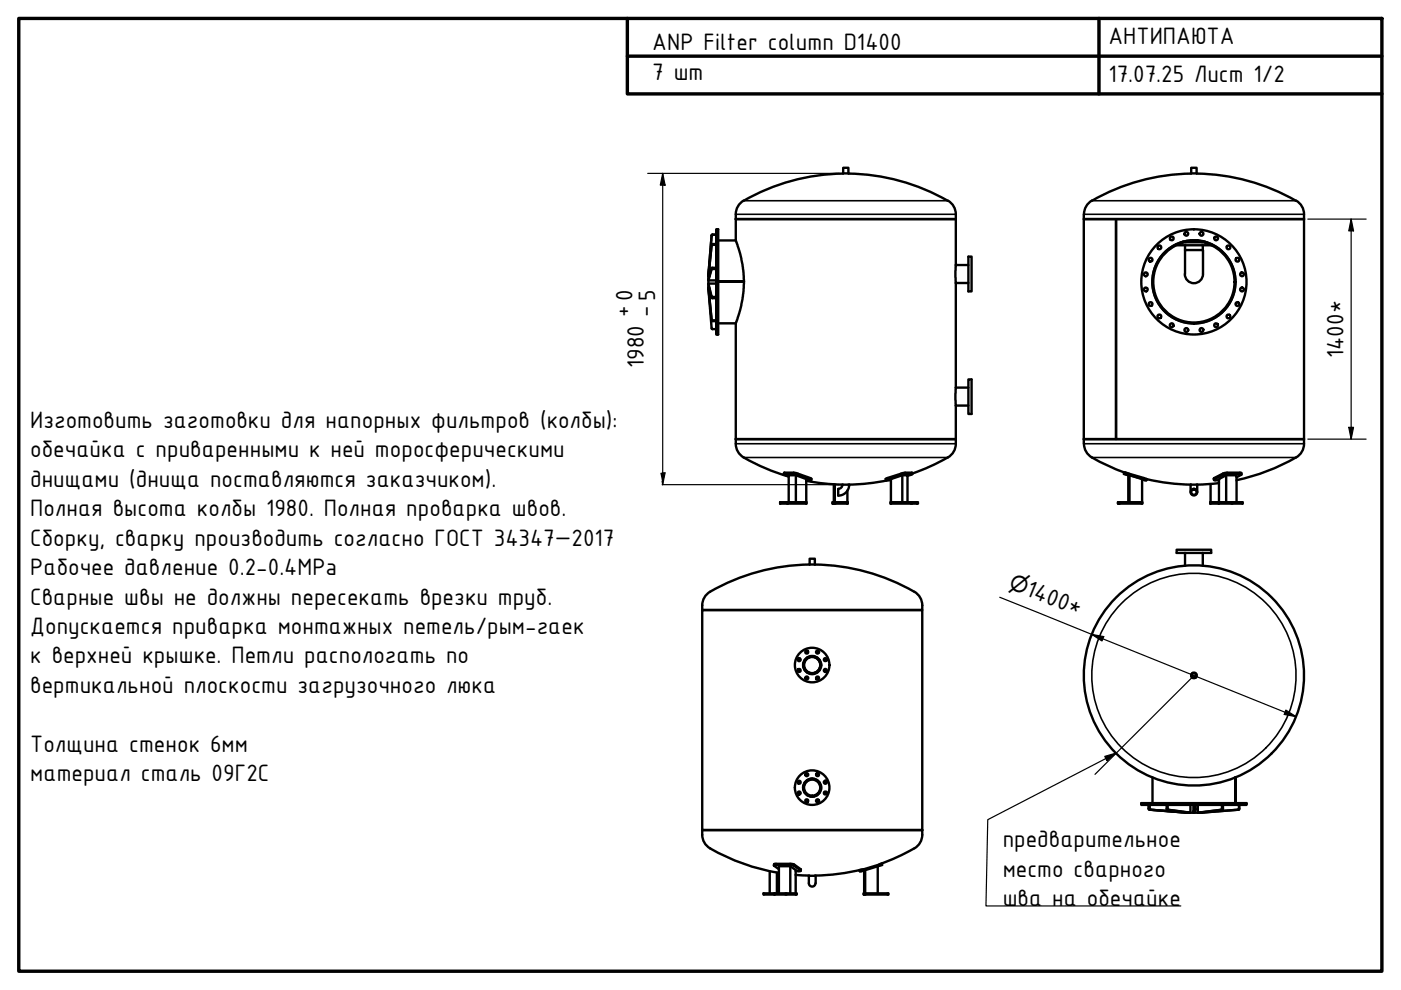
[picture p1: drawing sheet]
<svg xmlns="http://www.w3.org/2000/svg" width="297mm" height="210mm" viewBox="0 0 297 210" stroke-linecap="round" stroke-linejoin="round" font-family="sans-serif">
<!-- layer: Visible (ISO) -->
<g fill="none" stroke="#000" stroke-width=".51">
<path d="M178.8 36.8v-1.2h1.1v1.2M179.9 36.8a43.5 43.5 0 0 1 21.1 5.8M179.9 36.8a44.1 44.1 0 0 0-22.2 5.8M252.5 36.8a43.5 43.5 0 0 0-21 5.8M252.6 35.6h1.1v1.2h-1.1zM253.7 36.8a43.5 43.5 0 0 1 21.1 5.8M150.2 58.3v.2M150.4 58.6h-.2v.6M150.9 50l-.7 8.3M151.8 48.6h.3v22.3h-.3zM151.8 57h-.9l-.7 2.5v-.3M151.8 56.8h-.9l-.7 2.4"/>
<path d="M151.8 59.5h-1.6v.9l.7 2.8h.9M151.8 49.8h-.8l-.1 .2M151.8 51.9l-.9 .1-.7 6.6v-.1M151.8 51.7l-.9 .1-.7 6.7M152.1 48.6h.2v22.3h-.2zM152.3 59.7h5.4M152.3 51h3.7M156 46.5h46.6M157.7 42.5a3.3 3.3 0 0 0-1.7 2.9v5.6l1.2 3.8 .5 4.5-.1 2.8-.4 2.6-1.2 3.8v25.6a3.3 3.3 0 0 0 1.7 2.9M201 42.5a3.3 3.3 0 0 1 1.6 2.9v10.8M202.6 56.2v3.8M202.6 56.2h2.7"/>
<path d="M205.3 54.4h.7v7.4h-.7zM229.8 46.5h6.8v46.6h-6.8zM229.8 45.4v1.1h46.7M231.5 42.5a3.3 3.3 0 0 0-1.7 2.9M236.6 46.5v46.6h39.9a3.7 3.7 0 0 1-1.7 3.9M249.5 52h7.3M249.5 51.7v.1M250.4 51.4h.2M250.8 51.2h.1M251.2 58.1v-5.1h3.9v5.1a1.93 1.93 0 0 1-2 1.9 1.93 1.93 0 0 1-1.9-1.9M251.2 52v1M251.3 51.4h3.6"/>
<path d="M251.9 51.2h2.4M253.8 51.2h.1M253.8 50.9v.1M255 52v1M255.4 51.2h.1M255.7 51.4h.1M256.8 51.7v.1M261.7 59.8a8.6 8.6 0 0 0-12.5-7.7 8.6 8.6 0 0 0-1 14.7 8.6 8.6 0 0 0 13.5-5.9v-1.1M261.9 59.7h-.2h.2M261.9 59.8a8.8 8.8 0 0 0-12.8-7.8 8.8 8.8 0 0 0-1 15 8.8 8.8 0 0 0 13.7-6l.1-1.2M274.8 42.5a3.6 3.6 0 0 1 1.7 4M276.5 46.5v46.6h-46.7"/>
<path d="M150.2 60.4l.7 7.6 .9 .1M150.2 61.1v.2M150.2 61.3h.1M150.2 61.3l.7 8.4 .9 .1M150.3 60.9h-.1l.7 6.9 .9 .1M151.8 60.1h-1.6l.7 2.8 .9 .1M152.3 68.6h3.7M202.6 60v22.2M202.6 60h2.7M156 93.1h46.6M157.6 97a43.5 43.5 0 0 0 9.6 4M201 97l-3.3 1.7-4.3 1.7"/>
<path d="M202.6 82.2v3.8M202.6 86v8.1a3.3 3.3 0 0 1-1.6 2.9M202.6 82.2h2.7M202.6 86h2.7M205.3 80.4h.7v7.4h-.7zM229.8 93.1v1M229.8 94.1a3.6 3.6 0 0 0 2.4 3.3l3.1 1.5 3.2 1.3M274.8 97a43.5 43.5 0 0 1-12.6 4.8M165.4 106.5h5.6v.3h-5.6zM166.2 100.5v-.3l2.7 .1 2.9 1.1 .2 .1v.3M167.2 101l-1-.5h2.3l3.5 1.3h-1.1M167.2 106.5v-5.7h1.5l2.2 .8v4.9"/>
<path d="M168.7 100.8v5.7M170.9 101.9l3.5 .6 4.3 .3M171.7 119.7v-1.2h1.1v1.2M176.5 106.5h3.2v.3h-3.2zM176.8 102.7v3.8M177 102.7v3.8M178.6 102.8h1.4a2.31 2.31 0 0 1-2.3 2.3v-1.5a.87 .87 0 0 0 .9-.8zM179.7 104v2.5M188.3 101.8a43.5 43.5 0 0 1-8.4 1M188.8 106.5h5.6v.3h-5.6zM188.9 106.5v-4.9l2.4-.8h1.1v5.7M191.3 100.8v5.7"/>
<path d="M192.4 100.9l1-.4h-1.5l-4.1 1.3h1.1M193.4 100.5v-.3l-2.1 .1-3.5 1.2v.3M237 106.5h5.2v.3h-5.2zM238.3 100.5l4.7 1.3-.9-.1M238.3 100.5l.1-.3 .7 .1 4 1.2v.3M238.3 100.5l.9 .3M239.2 100.8l2.9 .8v4.9M239.2 100.8v5.7M239.5 100.8v5.7M243.1 101.6a43.5 43.5 0 0 0 9.4 1.2M249.5 116.6h7.3v.6h-7.3zM251.2 117.2v2.7"/>
<path d="M252.4 104.4v-1.6h1.4v1.6M255 117.2v2.7M256.6 106.5h6.8v.3h-6.8zM256.7 102.6v3.9M258.4 106.5v.3M258.4 102.4l-4.7 .4M258.4 106.5v-4.9l1.6-.8h2.2v5.7M260 100.8v5.7M262.2 101.2l1-.6v-.1h-3.4l-2.4 1.2 .1 .1h.9M263.2 100.6l-.1-.4-3.6 .1-2.1 1.1v.3M193.9 125.5a3.6 3.6 0 0 1 1.6 3.8h-46.6a4 4 0 0 1 2.9-4.5 43.4 43.4 0 0 1 42 .7M148.9 177v-1h46.6v-46.7h-46.6v46.7h46.6v1"/>
<path d="M148.9 177a3.7 3.7 0 0 0 2.8 3.5 43.5 43.5 0 0 0 13.4 4.6M193.8 179.9l-4 2-3.3 1.3M195.5 177a3.3 3.3 0 0 1-1.6 2.9M242 170.4h22.3v.3h-22.3zM242 170.3h22.3v.1h-22.3zM243.5 170.7l.1 1 8.1 .6M243.7 170.7v.9l.1 .1M243.8 170.7v.9l.1 .1 7.8 .6M244.3 164.8v5.5M247.4 170.7v1l4.8 .6M247.6 170.7v1l4.8 .6h-.2M251.6 172.3h.1"/>
<path d="M251.8 172.3h.4M252.4 170.7v1.6h.9l.2-1.6M253 170.7v1.6l.2-.6v-1M254 170.7v1.6l5-.6 .1-1M254.2 172.3h.4M259.3 170.7l-.1 1-5.9 .6M261.9 164.8v5.5v-5.5M262.7 170.7v.8l-.1 .2-8 .6M262.8 170.7v.8l-.2 .2-8 .6M163.2 184.7v4.7M164.1 183.5l.1-.4 3.9 .1 1.7 1.1v.3M164.2 189.4v.3"/>
<path d="M164.7 185v4.4M165.1 184.3l-1-.9h4l1.7 1.1-.2 .2h-.9M165.1 189.4v-5.7h2.5l1.1 .8v5.2h-6.8v-.3h6.8M167.6 183.7v5.7M168.7 185.5l2.9 .1M172.9 187.3v-1.6h-1.4v1.6a.7 .7 0 0 0 .7 .7 .7 .7 0 0 0 .7-.7M182.2 184.5l.1 .2 1-.2M182.8 184.3a43.5 43.5 0 0 1-10 1.3M183.1 189.4h5.2v.3h-5.2zM183.2 184.5v4.9M183.4 184.5v4.9M186.1 183.7v5.7"/>
<path d="M186.9 183.1h.1M186.9 183.1l.1 .3-3.7 1.1M186.9 183.1l-4.6 1.4"/>
<circle cx="242.9" cy="58.2" r=".4"/>
<circle cx="243.9" cy="55.1" r=".4"/>
<circle cx="245.8" cy="52.4" r=".4"/>
<circle cx="248.4" cy="50.5" r=".4"/>
<circle cx="251.5" cy="49.6" r=".4"/>
<circle cx="253.1" cy="59.8" r="11.2"/>
<circle cx="253.1" cy="59.8" r="8.8"/>
<circle cx="254.7" cy="49.6" r=".4"/>
<circle cx="257.8" cy="50.5" r=".4"/>
<circle cx="260.5" cy="52.4" r=".4"/>
<circle cx="262.4" cy="55.1" r=".4"/>
<circle cx="263.3" cy="58.2" r=".4"/>
<circle cx="242.9" cy="61.4" r=".4"/>
<circle cx="243.9" cy="64.5" r=".4"/>
<circle cx="245.8" cy="67.1" r=".4"/>
<circle cx="248.4" cy="69" r=".4"/>
<circle cx="251.5" cy="70" r=".4"/>
<circle cx="254.7" cy="70" r=".4"/>
<circle cx="257.8" cy="69" r=".4"/>
<circle cx="260.5" cy="67.1" r=".4"/>
<circle cx="262.4" cy="64.5" r=".4"/>
<circle cx="263.3" cy="61.4" r=".4"/>
<circle cx="253.1" cy="104.3" r=".7"/>
<circle cx="253.1" cy="104.3" r=".57"/>
<circle cx="169.4" cy="139.9" r=".32"/>
<circle cx="171" cy="138.3" r=".32"/>
<circle cx="173.3" cy="138.3" r=".32"/>
<circle cx="175" cy="139.9" r=".32"/>
<circle cx="169.4" cy="142.1" r=".32"/>
<circle cx="171" cy="143.8" r=".32"/>
<circle cx="172.2" cy="141" r="3.7"/>
<circle cx="172.2" cy="141" r="1.93"/>
<circle cx="172.2" cy="141" r="1.71"/>
<circle cx="172.2" cy="141" r="1.76"/>
<circle cx="172.2" cy="141" r="1.88"/>
<circle cx="173.3" cy="143.8" r=".32"/>
<circle cx="175" cy="142.1" r=".32"/>
<circle cx="253.1" cy="143.2" r="23.3"/>
<circle cx="253.1" cy="143.2" r=".57"/>
<circle cx="253.1" cy="143.2" r=".49"/>
<circle cx="169.4" cy="168.1" r=".32"/>
<circle cx="169.4" cy="165.9" r=".32"/>
<circle cx="171" cy="169.8" r=".32"/>
<circle cx="171" cy="164.2" r=".32"/>
<circle cx="172.2" cy="167" r="1.71"/>
<circle cx="172.2" cy="167" r="1.88"/>
<circle cx="172.2" cy="167" r="1.8"/>
<circle cx="172.2" cy="167" r="1.93"/>
<circle cx="172.2" cy="167" r="3.7"/>
<circle cx="173.3" cy="169.8" r=".32"/>
<circle cx="173.3" cy="164.2" r=".32"/>
<circle cx="175" cy="168.1" r=".32"/>
<circle cx="175" cy="165.9" r=".32"/>
</g>
<!-- layer: Visible Narrow (ISO) -->
<g fill="none" stroke="#000" stroke-width=".34">
<path d="M150.9 51.9v.1M150.9 56.8v.3M151 51.7v.2M151 56.8v.2M156 45.4h46.6M157.6 42.6h43.4M229.8 45.4h46.7M231.5 42.6h43.3M251.5 51.1h.1M252.4 51.2h.1M252.5 50.9v.1M252.5 51.2h.1"/>
<path d="M254.8 51.1h.1M150.9 62.9v.2M150.9 67.7v.2M151 63v.2M151 67.9v.2M156 94.1h46.6M157.6 97h43.4M229.8 94.1h46.7M231.5 97h43.3M165.4 106.5v.3M166.4 100.2l-.1 .3M166.9 106.5v.3"/>
<path d="M167.1 106.5v.3M168.3 100.2l-.1 .3M169.2 100.4l-.1 .3M170.9 106.5v.3M171.8 101.4l-.1 .2M176.5 106.5v.3M176.9 106.5v.3M177.1 106.5v.3M179.6 106.5v.3M188.1 101.4l.1 .2M188.9 106.5v.3M191.1 100.4v.3"/>
<path d="M191.9 100.2l.1 .3M193.1 106.5v.3M193.3 100.2l.1 .3M193.4 106.5v.3M194.4 106.5v.3M237 106.5v.3M237.2 106.5v.3M237.4 106.5v.3M238.4 100.2l-.1 .3M238.7 100.2l-.1 .3M239.4 100.4l-.1 .3M242.1 106.5v.3"/>
<path d="M242.6 101.4l-.1 .2M256.7 106.5v.3M257.4 101.4l.1 .2M258.4 106.5v.3M259.2 100.4l.1 .3M260.2 100.2v.3M261.1 106.5v.3M261.3 106.5v.3M262.9 100.2v.3M263.4 106.5v.3M243.7 171.5h.1M243.8 171.7h.1"/>
<path d="M247.4 171.5h.2M247.4 171.7h.2M253.2 171.5h.3M253.2 171.7h.3M259 171.7h.2M259.1 171.5h.2M262.5 171.7h.1M262.7 171.5h.1"/>
<circle cx="253.1" cy="143.2" r="21.7"/>
</g>
<!-- layer: Visible (ISO) -->
<g fill="#000">
<circle cx="251.5" cy="51.1" r=".25"/>
<circle cx="253.9" cy="51" r=".25"/>
<circle cx="254.8" cy="51.1" r=".25"/>
<circle cx="256.8" cy="52" r=".25"/>
<circle cx="150.2" cy="61.3" r=".25"/>
<circle cx="176.5" cy="106.5" r=".25"/>
<circle cx="176.5" cy="106.8" r=".25"/>
<circle cx="194.4" cy="106.5" r=".25"/>
<circle cx="194.4" cy="106.8" r=".25"/>
<circle cx="237" cy="106.5" r=".25"/>
<circle cx="237" cy="106.8" r=".25"/>
<circle cx="238.4" cy="100.2" r=".25"/>
<circle cx="251.6" cy="172.3" r=".25"/>
<circle cx="254.6" cy="172.3" r=".25"/>
<circle cx="168.7" cy="189.7" r=".25"/>
<circle cx="168.7" cy="189.4" r=".25"/>
<circle cx="182.3" cy="184.7" r=".25"/>
<circle cx="183.1" cy="189.7" r=".25"/>
<circle cx="183.1" cy="189.4" r=".25"/>
</g>
<!-- layer: Visible Narrow (ISO) -->
<g fill="#000">
<circle cx="150.9" cy="50" r=".17"/>
<circle cx="151" cy="49.8" r=".17"/>
<circle cx="252.4" cy="51" r=".17"/>
</g>
<!-- layer: Border (ISO) -->
<path d="M4 3.9h289v202h-289zM133 3.9v16h160M133 11.9h160M233 3.9v16" fill="none" stroke="#000" stroke-width=".72"/>
<!-- layer: Sketch Geometry (ISO) -->
<path d="M253.2 143.2l-21 21" fill="none" stroke="#000" stroke-width=".25"/>
<!-- layer: Dimension (ISO) -->
<g fill="none" stroke="#000" stroke-width=".25">
<path d="M137.3 36.8h40.6M140.5 36.8l.5 2.5h-1zM140.5 36.8v66M277.3 46.5h12.3M286.5 46.5l.5 2.5h-1zM286.5 46.5v46.6M277.3 93.1h12.3M286 90.6h1l-.5 2.5zM140.4 100.3h.6l-.5 2.5M140.4 102l.1 .8M140.4 102.8h37.4M212 126.6l62.8 25.3"/>
<path d="M231.5 134.5l2.5 .5-.4 .9zM272.6 150.6l2.2 1.3-2.5-.4z"/>
</g>
<path d="M140.5 36.8l.5 2.5h-1zM286.5 46.5l.5 2.5h-1zM286 90.6h1l-.5 2.5zM140 100.3h1l-.5 2.5zM231.5 134.5l2.5 .5-.4 .9zM272.6 150.6l2.2 1.3-2.5-.4z" fill="#000"/>
<!-- layer: Symbol (ISO) -->
<path d="M236.7 159.7l-27.3 14.1-.4 18.3h41.4M234.2 160.4l2.5-.7-2 1.6z" fill="none" stroke="#000" stroke-width=".25"/>
<path d="M234.2 160.4l2.5-.7-2 1.6z" fill="#000"/>
<g font-size="5.4">
<text x="138.3" y="10.6">ANP Filter column D1400</text>
<text x="235" y="9.4">АНТИПАЮТА</text>
<text x="138.3" y="16.9">7 шт</text>
<text x="235" y="17.4">17.07.25 Лист 1/2</text>
<text x="133.6" y="67.2" transform="rotate(-90 133.6 67.2)">+0</text>
<text x="138.2" y="67.2" transform="rotate(-90 138.2 67.2)">-5</text>
<text x="284.9" y="75.9" transform="rotate(-90 284.9 75.9)">1400*</text>
<text x="136.5" y="78.1" transform="rotate(-90 136.5 78.1)">1980</text>
<text x="6.4" y="90.8">Изготовить заготовки для напорных фильтров (колбы):</text>
<text x="6.4" y="97">обечайка с приваренными к ней торосферическими</text>
<text x="6.4" y="103.3">днищами (днища поставляются заказчиком).</text>
<text x="6.4" y="109.5">Полная высота колбы 1980. Полная проварка швов.</text>
<text x="6.4" y="115.7">Сборку, сварку производить согласно ГОСТ 34347—2017</text>
<text x="6.4" y="121.9">Рабочее давление 0.2-0.4MPa</text>
<text x="6.4" y="128.2">Сварные швы не должны пересекать врезки труб.</text>
<text x="217.3" y="126.1" transform="rotate(22 217.3 126.1)">1400*</text>
<text x="6.4" y="134.4">Допускается приварка монтажных петель/рым-гаек</text>
<text x="6.4" y="140.6">к верхней крышке. Петли распологать по</text>
<text x="6.4" y="146.9">вертикальной плоскости загрузочного люка</text>
<text x="6.4" y="159.4">Толщина стенок 6мм</text>
<text x="6.4" y="165.6">материал сталь 09Г2С</text>
<text x="212.6" y="179.6">предварительное</text>
<text x="212.6" y="185.9">место сварного</text>
<text x="212.6" y="192.1">шва на обечайке</text>
</g>
<text font-size="4.6" x="213.7" y="124.6" transform="rotate(22 213.7 124.6)">⌀</text>
</svg>
